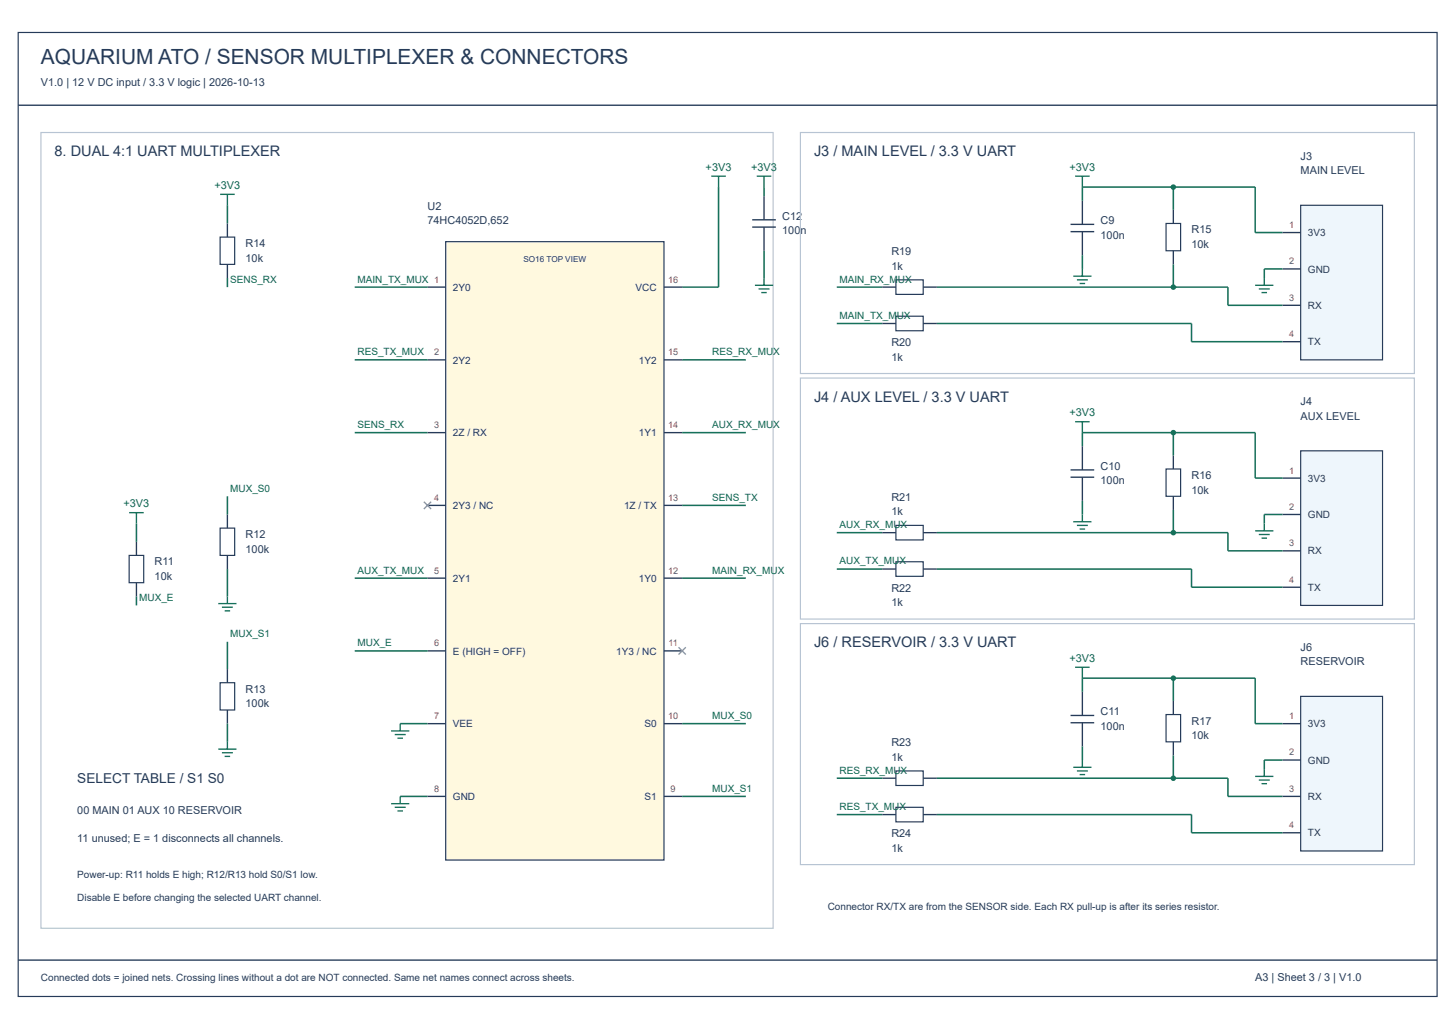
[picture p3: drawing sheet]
<svg xmlns="http://www.w3.org/2000/svg" width="420mm" height="297mm" viewBox="0 0 420 297" stroke-linecap="round" stroke-linejoin="round" font-family="sans-serif">
<path d="M5.2 9.4h409.5v278.2h-409.5z" fill="none" stroke="#263b59" stroke-width=".34"/>
<path d="M5.2 30.4h409.5M5.2 277.1h409.5" fill="none" stroke="#263b59" stroke-width=".39"/>
<path d="M11.8 38.3h211.3v229.6h-211.3z" fill="none" stroke="#b7c4d3" stroke-width=".34"/>
<path d="M128.6 69.8h63v178.4h-63z" fill="#fff9df"/>
<path d="M63.5 68.4h4.2v7.9h-4.2zM128.6 69.8h63v178.4h-63zM63.5 152.4h4.2v7.9h-4.2zM37.3 160.3h4.2v7.9h-4.2zM63.5 197.1h4.2v7.8h-4.2z" fill="none" stroke="#263b59" stroke-width=".34"/>
<g fill="none" stroke="#263b59" stroke-width=".39">
<path d="M220.5 56.6v6.9M65.6 64.5v3.9M65.6 76.3v3.9M217.1 63.5h6.8M217.1 65.6h6.8M220.5 65.6v6.8M123.4 82.9h5.2M191.6 82.9h5.3M123.4 103.9h5.2M191.6 103.9h5.3M123.4 124.9h5.2M191.6 124.9h5.3"/>
<path d="M39.4 156.4v3.9M65.6 148.5v3.9M123.4 145.9h5.2M191.6 145.9h5.3M39.4 168.2v3.9M65.6 160.3v3.9M123.4 166.9h5.2M191.6 166.9h5.3M65.6 193.1v4M123.4 187.9h5.2M191.6 187.9h5.3M65.6 204.9v4"/>
<path d="M123.4 208.9h5.2M191.6 208.9h5.3M123.4 229.9h5.2M191.6 229.9h5.3"/>
</g>
<path d="M122.3 144.8l2.1 2.1M124.4 144.8l-2.1 2.1M195.8 186.8l2.1 2.1M197.9 186.8l-2.1 2.1" fill="none" stroke="#8f96a3" stroke-width=".39"/>
<g fill="none" stroke="#16715b" stroke-width=".45">
<path d="M65.6 59.3v5.2M207.4 54v28.9h-10.5M220.5 54v2.6M220.5 72.4v7.8M65.6 80.2v2.7M102.4 82.9h21M102.4 103.9h21M196.9 103.9h18.3M102.4 124.9h21M196.9 124.9h18.3M39.4 151.1v5.3M65.6 143.2v5.3"/>
<path d="M196.9 145.9h18.3M39.4 172.1v2.6M65.6 164.2v7.9M102.4 166.9h21M196.9 166.9h18.3M65.6 185.2v7.9M102.4 187.9h21M65.6 208.9v5.2M115.5 208.9h7.9M196.9 208.9h18.3M115.5 229.9h7.9M196.9 229.9h18.3"/>
</g>
<g fill="none" stroke="#16715b" stroke-width=".39">
<path d="M63.5 56.1h4.2M65.6 56.1v3.2M205.3 50.9h4.2M207.4 50.9v3.1M218.4 50.9h4.2M220.5 50.9v3.1M217.9 82.3h5.2M218.9 83.4h3.2M219.7 84.4h1.6M220.5 80.2v2.1M37.3 148h4.2M39.4 148v3.1"/>
<path d="M63 174.2h5.2M64 175.3h3.2M64.8 176.3h1.6M65.6 172.1v2.1M63 216.2h5.2M64 217.3h3.2M64.8 218.3h1.6M65.6 214.1v2.1M112.9 211h5.2M113.9 212h3.2M114.7 213.1h1.6M115.5 208.9v2.1"/>
<path d="M112.9 232h5.2M113.9 233h3.2M114.7 234.1h1.6M115.5 229.9v2.1"/>
</g>
<path d="M231 38.3h177.2v69.5h-177.2z" fill="none" stroke="#b7c4d3" stroke-width=".34"/>
<path d="M375.4 59.3h23.6v44.6h-23.6z" fill="#eef6fc"/>
<path d="M375.4 59.3h23.6v44.6h-23.6zM336.5 64.5h4.2v7.9h-4.2zM258.6 80.8h7.8v4.2h-7.8zM258.6 91.3h7.8v4.2h-7.8z" fill="none" stroke="#263b59" stroke-width=".34"/>
<g fill="none" stroke="#263b59" stroke-width=".39">
<path d="M312.4 57.9v6.9M309 64.8h6.8M309 66.9h6.8M312.4 66.9v6.8M338.6 60.6v3.9M338.6 72.4v3.9M370.1 67.1h5.3M370.1 77.6h5.3M254.6 82.9h4M254.6 93.4h4M266.4 82.9h4M266.4 93.4h4"/>
<path d="M370.1 88.1h5.3M370.1 98.6h5.3"/>
</g>
<path d="M312.4 57.9v-3.9h49.8v13.1h7.9M338.6 54v6.6M312.4 73.7v3.9M338.6 76.3v6.6M370.1 77.6h-5.2v2.6M241.5 82.9h13.1M241.5 93.4h13.1M270.4 82.9h84v5.2h15.7M270.4 93.4h73.5v5.2h26.2" fill="none" stroke="#16715b" stroke-width=".45"/>
<path d="M310.3 50.9h4.2M312.4 50.9v3.1M309.7 79.7h5.3M312.4 77.6v2.1M310.8 80.8h3.1M311.6 81.8h1.6M362.2 82.3h5.3M363.3 83.4h3.1M364.1 84.4h1.6M364.9 80.2v2.1" fill="none" stroke="#16715b" stroke-width=".39"/>
<path d="M231 109.1h177.2v69.6h-177.2z" fill="none" stroke="#b7c4d3" stroke-width=".34"/>
<path d="M375.4 130.1h23.6v44.6h-23.6z" fill="#eef6fc"/>
<path d="M336.5 135.4h4.2v7.8h-4.2zM375.4 130.1h23.6v44.6h-23.6zM258.6 151.6h7.8v4.2h-7.8zM258.6 162.1h7.8v4.2h-7.8z" fill="none" stroke="#263b59" stroke-width=".34"/>
<g fill="none" stroke="#263b59" stroke-width=".39">
<path d="M309 135.6h6.8M309 137.7h6.8M312.4 128.8v6.8M312.4 137.7v6.9M338.6 131.4v4M370.1 138h5.3M254.6 153.7h4M266.4 153.7h4M338.6 143.2v4M370.1 148.5h5.3M370.1 159h5.3M254.6 164.2h4"/>
<path d="M266.4 164.2h4M370.1 169.5h5.3"/>
</g>
<path d="M312.4 128.8v-3.9h49.8v13.1h7.9M338.6 124.9v6.5M241.5 153.7h13.1M270.4 153.7h84v5.3h15.7M312.4 144.6v3.9M338.6 147.2v6.5M370.1 148.5h-5.2v2.6M241.5 164.2h13.1M270.4 164.2h73.5v5.3h26.2" fill="none" stroke="#16715b" stroke-width=".45"/>
<path d="M310.3 121.7h4.2M312.4 121.7v3.2M309.7 150.6h5.3M310.8 151.6h3.1M311.6 152.7h1.6M312.4 148.5v2.1M362.2 153.2h5.3M363.3 154.3h3.1M364.1 155.3h1.6M364.9 151.1v2.1" fill="none" stroke="#16715b" stroke-width=".39"/>
<path d="M231 180h177.2v69.6h-177.2z" fill="none" stroke="#b7c4d3" stroke-width=".34"/>
<path d="M375.4 201h23.6v44.6h-23.6z" fill="#eef6fc"/>
<path d="M336.5 206.2h4.2v7.9h-4.2zM375.4 201h23.6v44.6h-23.6zM258.6 222.5h7.8v4.2h-7.8zM258.6 233h7.8v4.2h-7.8z" fill="none" stroke="#263b59" stroke-width=".34"/>
<g fill="none" stroke="#263b59" stroke-width=".39">
<path d="M312.4 199.7v6.8M309 206.5h6.8M309 208.6h6.8M312.4 208.6v6.8M338.6 202.3v3.9M338.6 214.1v4M370.1 208.9h5.3M370.1 219.4h5.3M254.6 224.6h4M254.6 235.1h4M266.4 224.6h4M266.4 235.1h4"/>
<path d="M370.1 229.9h5.3M370.1 240.4h5.3"/>
</g>
<path d="M312.4 199.7v-4h49.8v13.2h7.9M338.6 195.7v6.6M312.4 215.4v4M338.6 218.1v6.5M370.1 219.4h-5.2v2.6M241.5 224.6h13.1M241.5 235.1h13.1M270.4 224.6h84v5.3h15.7M270.4 235.1h73.5v5.3h26.2" fill="none" stroke="#16715b" stroke-width=".45"/>
<path d="M310.3 192.6h4.2M312.4 192.6v3.1M312.4 219.4v2.1M309.7 221.5h5.3M310.8 222.5h3.1M311.6 223.6h1.6M362.2 224.1h5.3M363.3 225.1h3.1M364.1 226.2h1.6M364.9 222v2.1" fill="none" stroke="#16715b" stroke-width=".39"/>
<g fill="#16715b">
<circle cx="338.6" cy="54" r=".79"/>
<circle cx="338.6" cy="82.9" r=".79"/>
<circle cx="338.6" cy="124.9" r=".79"/>
<circle cx="338.6" cy="153.7" r=".79"/>
<circle cx="338.6" cy="195.7" r=".79"/>
<circle cx="338.6" cy="224.6" r=".79"/>
</g>
<text font-size="6" fill="#263b59" x="11.8" y="18.6">AQUARIUM ATO / SENSOR MULTIPLEXER &amp; CONNECTORS</text>
<g font-size="4.2" fill="#263b59">
<text x="15.7" y="45.1">8. DUAL 4:1 UART MULTIPLEXER</text>
<text x="234.9" y="45.1">J3 / MAIN LEVEL / 3.3 V UART</text>
<text x="234.9" y="115.9">J4 / AUX LEVEL / 3.3 V UART</text>
<text x="234.9" y="186.8">J6 / RESERVOIR / 3.3 V UART</text>
</g>
<text font-size="3.9" fill="#263b59" x="22.3" y="225.9">SELECT TABLE / S1 S0</text>
<g font-size="3.1" fill="#263b59">
<text x="11.8" y="24.9">V1.0 | 12 V DC input / 3.3 V logic | 2026-10-13</text>
<text x="375.4" y="46.1">J3</text>
<text x="375.4" y="50.3">MAIN LEVEL</text>
<text x="123.4" y="60.6">U2</text>
<text x="123.4" y="64.8">74HC4052D,652</text>
<text x="225.7" y="63.5">C12</text>
<text x="317.6" y="64.8">C9</text>
<text x="70.9" y="71.3">R14</text>
<text x="225.7" y="67.6">100</text>
<text x="231" y="67.6">n</text>
<text x="317.6" y="69">100n</text>
<text x="343.9" y="67.4">R15</text>
<text x="343.9" y="71.6">10k</text>
<text x="70.9" y="75.5">10k</text>
<text x="257.2" y="73.7">R19</text>
<text x="257.2" y="77.9">1k</text>
<text x="257.2" y="99.9">R20</text>
<text x="257.2" y="104.1">1k</text>
<text x="375.4" y="117">J4</text>
<text x="375.4" y="121.2">AUX LEVEL</text>
<text x="317.6" y="135.6">C10</text>
<text x="317.6" y="139.8">100n</text>
<text x="343.9" y="138.3">R16</text>
<text x="343.9" y="142.5">10k</text>
<text x="257.2" y="144.6">R21</text>
<text x="257.2" y="148.8">1k</text>
<text x="70.9" y="155.3">R12</text>
<text x="70.9" y="159.5">100k</text>
<text x="44.6" y="163.2">R11</text>
<text x="44.6" y="167.4">10k</text>
<text x="257.2" y="170.8">R22</text>
<text x="257.2" y="175">1k</text>
<text x="375.4" y="187.9">J6</text>
<text x="375.4" y="192.1">RESERVOIR</text>
<text x="70.9" y="199.9">R13</text>
<text x="70.9" y="204.1">100k</text>
<text x="317.6" y="206.5">C11</text>
<text x="343.9" y="209.1">R17</text>
<text x="257.2" y="215.4">R23</text>
<text x="317.6" y="210.7">100n</text>
<text x="343.9" y="213.3">10k</text>
<text x="257.2" y="219.6">1k</text>
<text x="22.3" y="234.9">00 MAIN 01 AUX 10 RESERVOIR</text>
<text x="22.3" y="243">11 unused; E = 1 disconnects all channels.</text>
<text x="257.2" y="241.7">R24</text>
<text x="257.2" y="245.9">1k</text>
<text x="362.2" y="283.2">A3 | Sheet 3 / 3 | V1.0</text>
</g>
<g font-size="3.1" fill="#13634c">
<text x="203.7" y="49.3">+3V3</text>
<text x="216.8" y="49.3">+3V3</text>
<text x="308.6" y="49.3">+3V3</text>
<text x="61.9" y="54.5">+3V3</text>
<text x="308.6" y="120.1">+3V3</text>
<text x="35.7" y="146.4">+3V3</text>
<text x="308.6" y="191">+3V3</text>
</g>
<g font-size="2.9" fill="#263b59">
<text x="377.5" y="68.2">3V3</text>
<text x="130.7" y="83.9">2Y0</text>
<text x="183.4" y="83.9">VCC</text>
<text x="377.5" y="78.7">GND</text>
<text x="377.5" y="89.2">RX</text>
<text x="377.5" y="99.7">TX</text>
<text x="130.7" y="104.9">2Y2</text>
<text x="184.4" y="104.9">1Y2</text>
<text x="130.7" y="125.9">2Z / RX</text>
<text x="184.4" y="125.9">1Y1</text>
<text x="377.5" y="139">3V3</text>
<text x="130.7" y="146.9">2Y3 / NC</text>
<text x="180.1" y="146.9">1Z / TX</text>
<text x="377.5" y="149.5">GND</text>
<text x="377.5" y="160">RX</text>
<text x="130.7" y="167.9">2Y1</text>
<text x="184.4" y="167.9">1Y0</text>
<text x="377.5" y="170.5">TX</text>
<text x="130.7" y="188.9">E (HIGH = OFF)</text>
<text x="177.8" y="188.9">1Y3 / NC</text>
<text x="130.7" y="209.9">VEE</text>
<text x="186" y="209.9">S0</text>
<text x="377.5" y="209.9">3V3</text>
<text x="377.5" y="220.4">GND</text>
<text x="130.7" y="230.9">GND</text>
<text x="186" y="230.9">S1</text>
<text x="377.5" y="230.9">RX</text>
<text x="377.5" y="241.4">TX</text>
<text x="22.3" y="253.5">Power-up: R11 holds E high; R12/R13 hold S0/S1 low.</text>
<text x="22.3" y="260.1">Disable E before changing the selected UART channel.</text>
<text x="238.9" y="262.7">Connector RX/TX are from the SENSOR side. Each RX pull-up is after its series resistor.</text>
<text x="11.8" y="283.2">Connected dots = joined nets. Crossing lines without a dot are NOT connected. Same net names connect across sheets.</text>
</g>
<g font-size="2.9" fill="#13634c">
<text x="66.4" y="81.6">SENS_RX</text>
<text x="103.2" y="81.6">MAIN_TX_MUX 1</text>
<text x="242.3" y="81.6">MAIN_RX_M</text>
<text x="259.1" y="81.6">UX</text>
<text x="242.3" y="92.1">MAIN_TX_M</text>
<text x="258.8" y="92.1">UX</text>
<text x="103.2" y="102.6">RES_TX_MUX</text>
<text x="205.5" y="102.6">RES_RX_MU</text>
<text x="223.2" y="102.6">X</text>
<text x="103.2" y="123.6">SENS_RX</text>
<text x="205.5" y="123.6">AUX_RX_MU</text>
<text x="223.2" y="123.6">X</text>
<text x="66.4" y="141.9">MUX_S0</text>
<text x="205.5" y="144.6">SENS_TX</text>
<text x="242.3" y="152.4">AUX_RX_MUX</text>
<text x="103.2" y="165.6">AUX_TX_MUX</text>
<text x="205.5" y="165.6">MAIN_RX_MUX</text>
<text x="242.3" y="162.9">AUX_TX_MUX</text>
<text x="40.2" y="173.4">MUX_E</text>
<text x="66.4" y="183.9">MUX_S1</text>
<text x="103.2" y="186.6">MUX_E</text>
<text x="205.5" y="207.6">MUX_S0</text>
<text x="242.3" y="223.3">RES_RX_MUX</text>
<text x="205.5" y="228.6">MUX_S1</text>
<text x="242.3" y="233.8">RES_TX_MUX</text>
</g>
<g font-size="2.6" fill="#8a3640">
<text x="372" y="65.8">1</text>
<text x="372" y="76.3">2</text>
<text x="192.8" y="81.6">16</text>
<text x="372" y="86.8">3</text>
<text x="372" y="97.3">4</text>
<text x="125.3" y="102.6">2</text>
<text x="192.8" y="102.6">15</text>
<text x="125.3" y="123.6">3</text>
<text x="192.8" y="123.6">14</text>
<text x="372" y="136.7">1</text>
<text x="125.3" y="144.6">4</text>
<text x="192.8" y="144.6">13</text>
<text x="372" y="147.2">2</text>
<text x="372" y="157.7">3</text>
<text x="125.3" y="165.6">5</text>
<text x="192.8" y="165.6">12</text>
<text x="372" y="168.2">4</text>
<text x="125.3" y="186.6">6</text>
<text x="192.9" y="186.6">11</text>
<text x="125.3" y="207.6">7</text>
<text x="192.8" y="207.6">10</text>
<text x="372" y="207.6">1</text>
<text x="372" y="218.1">2</text>
<text x="125.3" y="228.6">8</text>
<text x="193.5" y="228.6">9</text>
<text x="372" y="228.6">3</text>
<text x="372" y="239.1">4</text>
</g>
<text font-size="2.4" fill="#263b59" x="151.1" y="75.5">SO16 TOP VIEW</text>
</svg>
